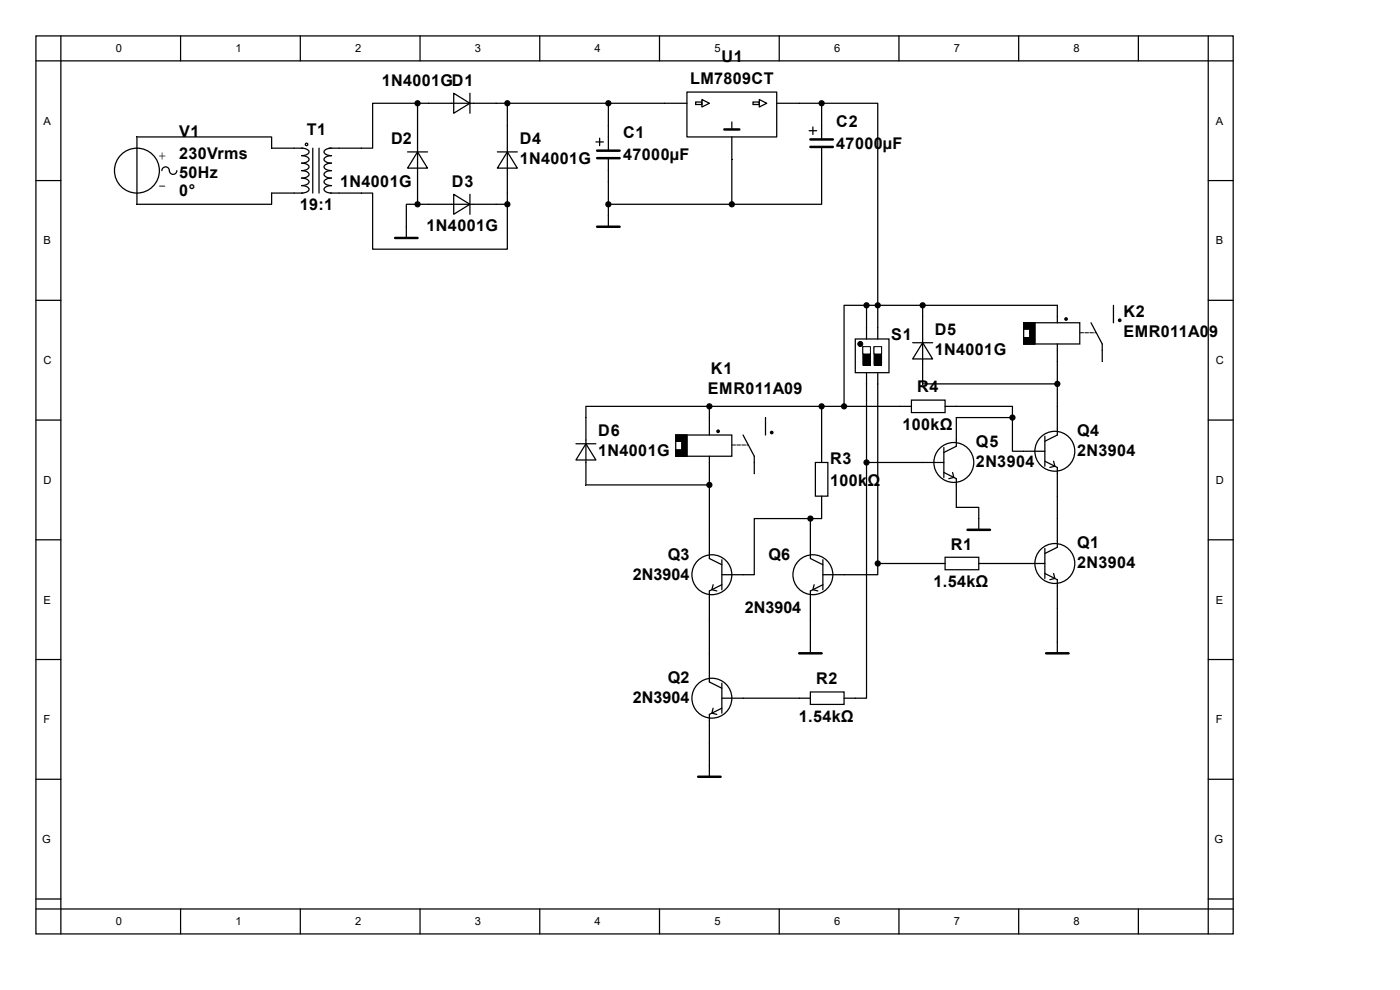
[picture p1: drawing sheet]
<svg xmlns="http://www.w3.org/2000/svg" width="297mm" height="210mm" viewBox="0 0 297 210" stroke-linecap="round" stroke-linejoin="round" font-family="sans-serif">
<g fill="none" stroke="#000" stroke-width=".26">
<path d="M7.6 7.6h254v190.5h-254zM7.6 12.9h254M12.9 7.6v190.5M38.3 7.6v5.3M63.7 7.6v5.3M89.1 7.6v5.3M96.3 19.8l3.4 2.1-3.4 2.1zM99.7 19.8v4.2M114.5 7.6v5.3M139.9 7.6v5.3M145.7 19.5h19.1v9.6h-19.1zM165.3 7.6v5.3"/>
<path d="M190.7 7.6v5.3M216.1 7.6v5.3M241.5 7.6v5.3M256.3 7.6v190.5M7.6 38.3h5.3M34.3 36.2a.85 .85 0 0 1 1-.8 .85 .85 0 0 1 .7 1.1 .79 .79 0 0 0 .9 .5 .79 .79 0 0 0 .6-.8M64 31.4a1.54 1.54 0 0 1 1.6 .8 1.31 1.31 0 0 1-1.6 .8 1.54 1.54 0 0 1 1.6 .8 1.31 1.31 0 0 1-1.6 .8 1.54 1.54 0 0 1 1.6 .8 1.31 1.31 0 0 1-1.6 .8 1.54 1.54 0 0 1 1.6 .8 1.31 1.31 0 0 1-1.6 .8 1.54 1.54 0 0 1 1.6 .8 1.31 1.31 0 0 1-1.6 .8 1.54 1.54 0 0 1 1.6 .8 1.31 1.31 0 0 1-1.6 .8M64.2 31.4h-6.6v-2.3h-28.5v14.2h28.5v-2.3h6.6M66.4 31.4v9.6M67.7 31.4v9.6M70.3 31.4a1.54 1.54 0 0 0-1.6 .8 1.31 1.31 0 0 0 1.6 .8 1.54 1.54 0 0 0-1.6 .8 1.31 1.31 0 0 0 1.6 .8 1.54 1.54 0 0 0-1.6 .8 1.31 1.31 0 0 0 1.6 .8 1.54 1.54 0 0 0-1.6 .8 1.31 1.31 0 0 0 1.6 .8 1.54 1.54 0 0 0-1.6 .8 1.31 1.31 0 0 0 1.6 .8 1.54 1.54 0 0 0-1.6 .8 1.31 1.31 0 0 0 1.6 .8M86.5 32.2h4.2"/>
<path d="M88.6 32.2l2.1 3.5h-4.2zM88.6 21.9h-9.5v9.5h-9.3M88.6 21.9v21.4M88.6 21.9h19v21.4M105.5 32.2h4.2M107.6 32.2l2.1 3.5h-4.2zM141 21.9h4.7M147.6 21.6h1.3v.6h-1.3zM148.9 21.1l1.6 .8-1.6 .8zM155.3 25.9v1.6M155.3 29.1v4.7M159.8 21.6h1.3v.6h-1.3z"/>
<path d="M161.1 21.1l1.6 .8-1.6 .8zM164.8 21.9h4.7M256.3 38.3h5.3M70.1 41h9v11.9h28.5v-9.6M88.6 43.3h-2.4v7.2M88.6 43.3h19M96.3 41.2l3.4 2.1-3.4 2.2zM99.7 41.2v4.3M129.1 45.7v2.4M7.6 63.7h5.3M193.6 72.7h4.3M195.7 72.7l2.2 3.4h-4.3z"/>
<path d="M195.7 67.2v14.2M217.2 68.5h11.9v4.5h-11.9zM224.3 64.8v3.7M224.3 73v3.7M231.5 68.5l2.3 4.5v3.7M236.2 64.8v3.7M256.3 63.7h5.3M7.6 89.1h5.3M256.3 89.1h5.3M7.6 114.5h5.3M217.2 119.5h4.5M221.7 116.4v6.3"/>
<path d="M224.3 110v6.1l-2.6 1.3M256.3 114.5h5.3M7.6 139.9h5.3M221.7 121.7l2.6 1.3v6.1M223.5 121.7l.3 1-1.1 .3M256.3 139.9h5.3M7.6 165.3h5.3M256.3 165.3h5.3M7.6 190.7h5.3M7.6 192.8h254M38.3 192.8v5.3M63.7 192.8v5.3"/>
<path d="M89.1 192.8v5.3M114.5 192.8v5.3M139.9 192.8v5.3M165.3 192.8v5.3M190.7 192.8v5.3M216.1 192.8v5.3M241.5 192.8v5.3M256.3 190.7h5.3"/>
<circle cx="29.1" cy="36.2" r="4.8"/>
<circle cx="65" cy="30.6" r=".26"/>
<circle cx="223.8" cy="119.5" r="4.2"/>
</g>
<path d="M153.7 27.5h3.1M83.8 50.5h4.8M126.7 48.1h4.7" fill="none" stroke="#000" stroke-width=".53"/>
<g fill="#000" stroke="#000" stroke-width=".26">
<path d="M217.2 68.5h2.4v4.5h-2.4v-1.4h1.3v-1.8h-1.3z" fill-rule="evenodd"/>
<path d="M217.2 68.5h2.4v4.5h-2.4v-1.4h1.3v-1.8h-1.3z" fill-rule="evenodd"/>
<circle cx="88.6" cy="21.9" r=".53"/>
<circle cx="107.6" cy="21.9" r=".53"/>
<circle cx="88.6" cy="43.3" r=".53"/>
<circle cx="107.6" cy="43.3" r=".53"/>
<circle cx="226.2" cy="67.7" r=".26"/>
<circle cx="237.5" cy="67.9" r=".26"/>
</g>
<path d="M229.1 70.6h3.4" fill="none" stroke="#fff" stroke-width=".21" stroke-dasharray=".8 .3" stroke-dashoffset=".8"/>
<path d="M229.1 70.6h3.4" fill="none" stroke="#000" stroke-width=".21" stroke-dasharray=".8 .3"/>
<path d="M181.5 71.9h7.1v7.2h-7.1z" fill-rule="evenodd" fill="#fff" stroke="#000" stroke-width=".26"/>
<path d="M183.1 73.6h1.6v3.9h-1.6z" fill="#000"/>
<path d="M183 73.5h1.7v4h-1.7z" fill="none" stroke="#000" stroke-width=".21"/>
<path d="M183.1 73.6h1.6v1.5h-1.6z" fill="#fff"/>
<path d="M183 73.5h1.7v1.6h-1.7zM185.4 73.5h1.6v4h-1.6z" fill="none" stroke="#000" stroke-width=".21"/>
<path d="M185.5 73.6h1.5v3.9h-1.5z" fill="#000"/>
<path d="M185.5 73.6h1.5v1.5h-1.5z" fill="#fff"/>
<path d="M185.4 73.5h1.6v1.6h-1.6z" fill="none" stroke="#000" stroke-width=".21"/>
<circle cx="182.5" cy="73" r=".53" fill="#000" stroke="#000" stroke-width=".21"/>
<g fill="none" stroke="#000" stroke-width=".26">
<path d="M107.6 21.9h33.4M126.4 30.1h1.6M127.2 29.3v1.6M129.1 21.9v10.1M129.1 33.5v12.2M155.3 33.8v9.5M169.5 21.9h4.8M171.7 27.7h1.5M172.5 26.9v1.6M174.3 21.9h11.9v50M174.3 31.2v12.1h-19M174.3 21.9v7.7"/>
<path d="M129.1 43.3h26.2M183.8 64.8h-4.7v21.4M183.8 64.8v7.1M183.8 79.1v19M183.8 64.8h40.5M186.2 79.1v40.4M195.7 64.8v2.4M224.3 76.7v15.6l-2.6 1.3M122.2 94.1h4.2M124.3 94.1l2.1 3.5h-4.2zM143.4 92.3h11.9v4.5h-11.9zM150.5 86.2h-26.2v16.7h26.2"/>
<path d="M150.5 86.2v6.1M150.5 96.8v21.7l2.6 1.3M150.5 86.2h42.9M157.6 92.3l2.4 4.5v3.7M162.4 88.6v3.7M173 98.1h2.6v7.2h-2.6zM174.3 86.2v11.9M183.8 98.1v50h-4.7M183.8 98.1h16.4M193.4 84.9h7.1v2.6h-7.1zM195.7 81.4h28.6M200.2 94.9v6.4"/>
<path d="M200.5 86.2h14.3v2.4M214.8 88.6v7.1h6.9M214.8 88.6h-11.9v6.1l-2.7 1.3M221.7 97.8l2.6 1.4v10.8M221.7 92.6v6.3M223.5 97.8l.3 1.1-1.1 .3M153.1 118.7v6.4M171.9 110h-11.9v11.9h-6.9M171.9 110v8.5l2.7 1.3M174.3 105.3v4.7h-2.4M174.6 118.7v6.4M186.2 119.5v2.4h-11.6"/>
<path d="M186.2 119.5h14.3M200.2 100.2l2.7 1.3v6.1h4.7v4.8M200.5 118.2h7.1v2.7h-7.1zM202.1 100.2l.3 1.1-1.1 .2M207.6 119.5h9.6M151.3 124l-.3 1.1 1.1 .3M153.1 124l-2.6 1.4v19.3l2.6 1.3M172.7 124l-.2 1.1 1 .3M174.6 124l-2.7 1.4v13.2M224.3 129.1v9.5M151.3 150.2l-.3 1.1 1.1 .3M153.1 150.2l-2.6 1.4v13.2"/>
<path d="M153.1 144.9v6.4M153.1 148.1h18.8M171.9 146.8h7.2v2.6h-7.2z"/>
<circle cx="202.4" cy="98.1" r="4.2"/>
<circle cx="223.8" cy="95.7" r="4.2"/>
<circle cx="151" cy="121.9" r="4.2"/>
<circle cx="172.5" cy="121.9" r="4.2"/>
<circle cx="151" cy="148.1" r="4.2"/>
</g>
<g fill="#000" stroke="#000" stroke-width=".26">
<path d="M143.4 92.3h2.3v4.5h-2.3v-1.3h1.3v-1.9h-1.3z" fill-rule="evenodd"/>
<path d="M143.4 92.3h2.3v4.5h-2.3v-1.3h1.3v-1.9h-1.3z" fill-rule="evenodd"/>
<circle cx="129.1" cy="21.9" r=".53"/>
<circle cx="174.3" cy="21.9" r=".53"/>
<circle cx="129.1" cy="43.3" r=".53"/>
<circle cx="155.3" cy="43.3" r=".53"/>
<circle cx="183.8" cy="64.8" r=".53"/>
<circle cx="186.2" cy="64.8" r=".53"/>
<circle cx="195.7" cy="64.8" r=".53"/>
<circle cx="150.5" cy="86.2" r=".53"/>
<circle cx="152.3" cy="91.5" r=".26"/>
<circle cx="163.7" cy="91.8" r=".26"/>
<circle cx="174.3" cy="86.2" r=".53"/>
<circle cx="179.1" cy="86.2" r=".53"/>
<circle cx="183.8" cy="98.1" r=".53"/>
<circle cx="214.8" cy="88.6" r=".53"/>
<circle cx="224.3" cy="81.4" r=".53"/>
<circle cx="150.5" cy="102.9" r=".53"/>
<circle cx="171.9" cy="110" r=".53"/>
<circle cx="186.2" cy="119.5" r=".53"/>
</g>
<path d="M126.7 32h4.7M126.7 33.5h4.7M171.9 29.6h4.8M171.9 31.2h4.8M205.3 112.4h4.7M169.5 138.6h4.8M221.9 138.6h4.8M148.1 164.8h4.8" fill="none" stroke="#000" stroke-width=".53"/>
<path d="M155.3 94.4h3.4" fill="none" stroke="#fff" stroke-width=".21" stroke-dasharray=".8 .3" stroke-dashoffset=".8"/>
<path d="M155.3 94.4h3.4" fill="none" stroke="#000" stroke-width=".21" stroke-dasharray=".8 .3"/>
<g font-size="3.4">
<text x="146.4" y="17.9">LM7809CT</text>
<text x="153" y="13.1">U1</text>
<text x="81" y="18.2">1N4001GD1</text>
<text x="38" y="29">V1</text>
<text x="65.1" y="28.7">T1</text>
<text x="132.2" y="29.3">C1</text>
<text x="177.4" y="26.9">C2</text>
<text x="38" y="33.8">230Vrms</text>
<text x="83" y="30.6">D2</text>
<text x="110.3" y="30.6">D4</text>
<text x="110.3" y="34.8">1N4001G</text>
<text x="132.2" y="34">47000µF</text>
<text x="177.4" y="31.7">47000µF</text>
<text x="38" y="37.7">50Hz</text>
<text x="38" y="41.7">0°</text>
<text x="72.2" y="39.6">1N4001G</text>
<text x="95.9" y="39.6">D3</text>
<text x="63.6" y="44.6">19:1</text>
<text x="90.5" y="49.1">1N4001G</text>
<text x="198.3" y="71.1">D5</text>
<text x="238.3" y="67.4">K2</text>
<text x="238.3" y="71.6">EMR011A09</text>
<text x="189.1" y="72.1">S1</text>
<text x="198.3" y="75.3">1N4001G</text>
<text x="150.2" y="83.5">EMR011A09</text>
<text x="150.8" y="79.3">K1</text>
<text x="194.6" y="83.2">R4</text>
<text x="126.9" y="92.5">D6</text>
<text x="191.4" y="91.2">100kΩ</text>
<text x="207.1" y="94.9">Q5</text>
<text x="228.5" y="92.5">Q4</text>
<text x="126.9" y="96.7">1N4001G</text>
<text x="176.1" y="98.3">R3</text>
<text x="207.1" y="99.1">2N3904</text>
<text x="228.5" y="96.7">2N3904</text>
<text x="176.1" y="103.1">100kΩ</text>
<text x="141.7" y="118.7">Q3</text>
<text x="163.1" y="118.7">Q6</text>
<text x="201.7" y="116.6">R1</text>
<text x="228.5" y="116.3">Q1</text>
<text x="134.3" y="122.9">2N3904</text>
<text x="198" y="124.5">1.54kΩ</text>
<text x="228.5" y="120.6">2N3904</text>
<text x="158" y="130.1">2N3904</text>
<text x="134.3" y="149.1">2N3904</text>
<text x="141.7" y="144.9">Q2</text>
<text x="173.1" y="145.2">R2</text>
<text x="169.5" y="153.1">1.54kΩ</text>
</g>
<g font-size="2.9">
<text x="33.6" y="33.9">+</text>
<text x="33.6" y="40.2">-</text>
</g>
<g font-size="2.4">
<text x="24.6" y="11.1">0</text>
<text x="50" y="11.1">1</text>
<text x="75.4" y="11.1">2</text>
<text x="100.8" y="11.1">3</text>
<text x="126.2" y="11.1">4</text>
<text x="151.6" y="11.1">5</text>
<text x="177" y="11.1">6</text>
<text x="202.4" y="11.1">7</text>
<text x="227.8" y="11.1">8</text>
<text x="9.2" y="26.5">A</text>
<text x="257.9" y="26.5">A</text>
<text x="9.2" y="51.9">B</text>
<text x="257.9" y="51.9">B</text>
<text x="9.2" y="77.3">C</text>
<text x="257.9" y="77.3">C</text>
<text x="9.2" y="102.7">D</text>
<text x="257.9" y="102.7">D</text>
<text x="9.2" y="128.1">E</text>
<text x="257.9" y="128.1">E</text>
<text x="9.2" y="153.5">F</text>
<text x="257.9" y="153.5">F</text>
<text x="8.9" y="178.9">G</text>
<text x="257.6" y="178.9">G</text>
<text x="24.6" y="196.3">0</text>
<text x="50" y="196.3">1</text>
<text x="75.4" y="196.3">2</text>
<text x="100.8" y="196.3">3</text>
<text x="126.2" y="196.3">4</text>
<text x="151.6" y="196.3">5</text>
<text x="177" y="196.3">6</text>
<text x="202.4" y="196.3">7</text>
<text x="227.8" y="196.3">8</text>
</g>
</svg>
